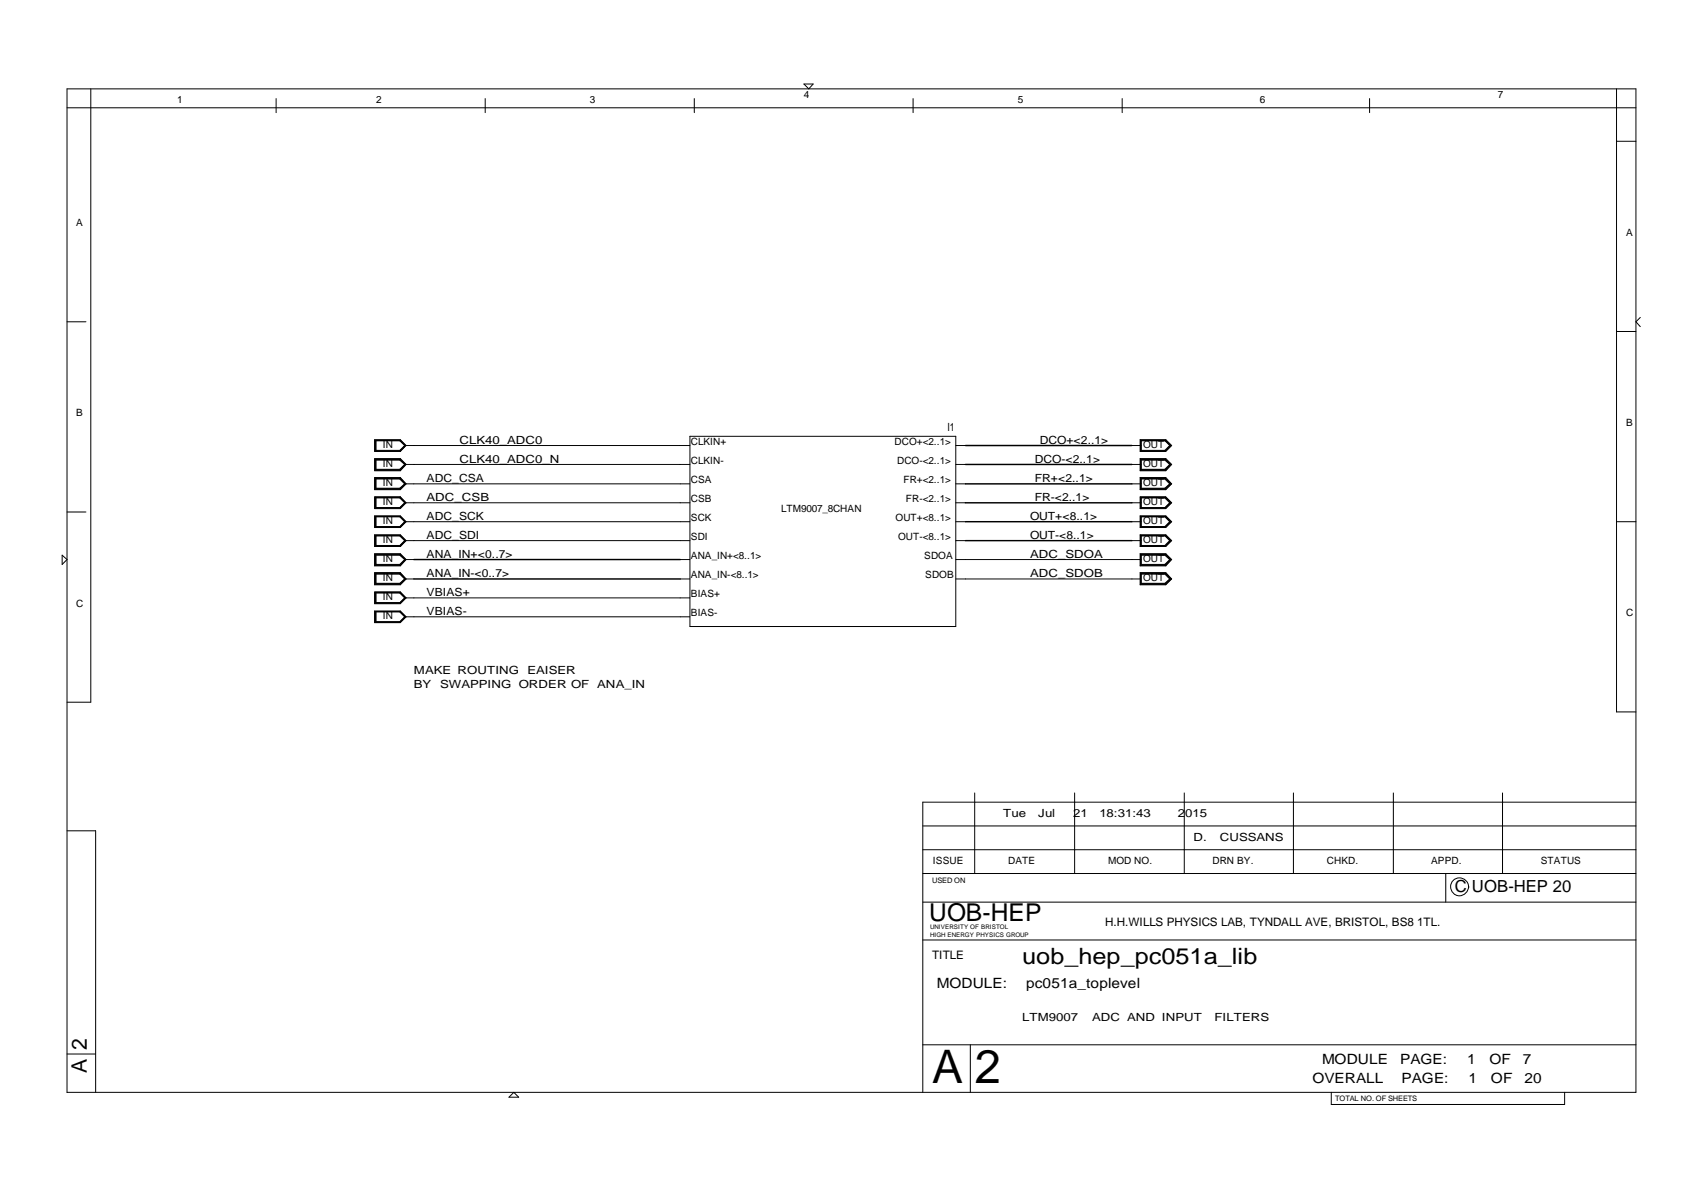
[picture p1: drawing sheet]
<svg xmlns="http://www.w3.org/2000/svg" width="297mm" height="210mm" viewBox="0 0 297 210" stroke-linecap="round" stroke-linejoin="round" font-family="sans-serif">
<path d="M168.5 77.7h29M72.2 97.6h46.5M168.5 94.3h29M168.5 91h29M168.5 87.7h29M168.5 84.4h29M168.5 81h29M72.2 101h46.5" fill="none" stroke="#000" stroke-width=".25"/>
<g fill="none" stroke="#000" stroke-width=".17">
<path d="M11.7 15.5h273.8v175.1h-273.8zM11.7 18.8h273.8M15.8 15.5v107h-4.1M48.2 17.2v2.5M84.7 17.2v2.5M121.2 17.2v2.5M140.3 14.7h1.6l-.7 .8zM159.4 17.2v2.5M195.8 17.2v2.5M239 17.2v2.5M282.1 15.5v108.7h3.4M282.1 24.7h3.4"/>
<path d="M11.7 56.1h3.3M282.1 57.8h3.4M286.3 55.4l-.8 .7 .8 .9M65.4 76.7h4.5l1 1-1 1.1h-4.5zM65.5 78.8v-2h4.4l.9 .9-.9 1.1M65.5 76.9h4.3l.9 .8-.9 1h-4.3zM65.6 76.9v1.7h4.2l.8-.9M69.8 76.9l.8 .8M70.6 77.7h49.8M120.4 76.1h46.4v33.2h-46.4zM166.8 77.7h1.7M197.5 77.7h1.6"/>
<path d="M199 76.7h4.5l1 1-1 1.1h-4.5zM199.1 78.8v-2h4.3l1 .9-1 1.1M199.1 76.9h4.3l.8 .8-.8 1h-4.3zM203.3 76.9l.8 .8-.8 .9h-4.2M10.8 96.9l.9 .7-.9 .9zM11.7 89.3h3.3M65.4 80h4.5l1 1-1 1.1h-4.5zM65.4 83.3h4.5l1 1.1-1 1h-4.5zM65.4 86.7h4.5l1 1-1 1h-4.5zM65.4 90h4.5l1 1-1 1h-4.5zM65.4 93.3h4.5l1 1-1 1h-4.5zM65.4 96.6h4.5l1 1-1 1.1h-4.5z"/>
<path d="M65.4 99.9h4.5l1 1.1-1 1h-4.5zM65.5 80.1h4.4l.9 .9-.9 1.1h-4.4zM65.5 83.4h4.4l.9 1-.9 1h-4.4zM65.5 86.7v2h4.4l.9-1-.9-1M65.5 90.1h4.4l.9 .9-.9 1h-4.4zM65.5 95.3v-1.9h4.4l.9 .9-.9 1M65.5 96.7h4.4l.9 .9-.9 1h-4.4zM65.5 80.2h4.3l.9 .8-.9 1h-4.3zM65.5 83.5h4.3l.9 .9-.9 .9h-4.3zM65.5 86.8h4.3l.9 .9-.9 .9h-4.3zM65.5 90.1v1.9M65.5 93.5h4.3l.9 .8-.9 1h-4.3z"/>
<path d="M65.5 96.8h4.3l.9 .8-.9 1h-4.3zM65.6 80.3h4.2l.8 .7-.8 .9h-4.2zM65.6 83.6h4.2l.8 .8-.8 .8h-4.2zM65.6 90.2h4.2l.8 .8-.8 .9h-4.2zM65.6 93.5v1.7h4.2l.8-.9M65.6 96.9h4.2l.8 .7-.8 .9h-4.2zM69.8 93.5l.8 .8M69.8 90.1l.9 .9-.9 1M70.6 97.6h1.6M70.6 94.3h49.8M70.6 91h49.8M70.6 87.7h49.8"/>
<path d="M70.6 84.4h49.8M70.6 81h49.8M70.6 87.7l-.8-.8h-4.2v1.7M70.6 87.7l-.8 .9M118.7 97.6h1.7M166.8 97.6h32.3M166.8 94.3h1.7M166.8 91h1.7M166.8 87.7h1.7M166.8 84.4h1.7M166.8 81h1.7M197.5 94.3h1.6"/>
<path d="M197.5 91h1.6M197.5 87.7h1.6M197.5 84.4h1.6M197.5 81h1.6M199 80h4.5l1 1-1 1.1h-4.5zM199 83.3h4.5l1 1.1-1 1h-4.5zM199 86.7h4.5l1 1-1 1h-4.5zM199 90h4.5l1 1-1 1h-4.5zM199 93.3h4.5l1 1-1 1h-4.5zM199 96.6h4.5l1 1-1 1.1h-4.5zM199 99.9h4.5l1 1.1-1 1h-4.5zM199.1 80.1h4.3l1 .9-1 1.1h-4.3z"/>
<path d="M199.1 83.4h4.3l1 1-1 1h-4.3zM199.1 86.7v2h4.3l1-1-1-1M199.1 95.3v-1.9h4.3l1 .9-1 1M199.1 96.7h4.3l1 .9-1 1h-4.3zM199.1 80.3h4.2l.8 .7-.8 .9h-4.2M199.1 80.2h4.3l.8 .8-.8 1h-4.3zM199.1 83.5h4.3l.8 .9-.8 .9h-4.3zM199.1 86.8h4.3l.8 .9-.8 .9h-4.3zM199.1 90.1v1.9M199.1 93.5h4.3l.8 .8-.8 1h-4.3zM199.1 96.8h4.3l.8 .8-.8 1h-4.3zM199.1 96.9h4.2l.8 .7-.8 .9h-4.2"/>
<path d="M199.1 90.2h4.2l.8 .8-.8 .9h-4.2M199.1 86.9h4.2l.8 .8-.8 .9M199.1 83.6h4.2l.8 .8-.8 .8h-4.2M203.3 93.5l.8 .8-.8 .9h-4.2M203.4 90.1h-4.3v1.9h4.3M203.4 90.1l1 .9-1 1M203.4 90.1l.8 .9-.8 1M282.1 91h3.4M65.4 103.3h4.5l1 1-1 1h-4.5zM65.4 106.6h4.5l1 1-1 1h-4.5zM65.5 100h4.4l.9 1-.9 1h-4.4zM65.5 103.3v2h4.4l.9-1-.9-1"/>
<path d="M65.5 106.7h4.4l.9 .9-.9 1h-4.4zM65.5 100.1h4.3l.9 .9-.9 .9h-4.3zM65.5 103.4h4.3l.9 .9-.9 .9h-4.3zM65.5 106.7v1.9M65.6 100.2h4.2l.8 .8-.8 .8h-4.2zM65.6 106.8h4.2l.8 .8-.8 .9h-4.2zM69.8 106.7l.9 .9-.9 1M70.6 107.6h49.8M70.6 104.3h49.8M70.6 101h1.6M70.6 104.3l-.8-.8h-4.2v1.7M70.6 104.3l-.8 .9"/>
<path d="M118.7 101h1.7M166.8 101h32.3M199.1 100h4.3l1 1-1 1h-4.3zM199.1 100.1h4.3l.8 .9-.8 .9h-4.3zM199.1 100.2h4.2l.8 .8-.8 .8h-4.2M170.1 138.4v14M187.5 138.4v14M206.7 138.4v14M225.7 138.4v14M243.2 138.4v14M262.2 138.4v14M285.5 140h-124.5v50.6"/>
<path d="M11.7 145h5v45.6M161 148.3h124.5M161 144.1h124.5M161 157.4h124.5M161 152.4h124.5M252.3 152.4v5M256.3 154.7a1.56 1.56 0 0 1-2.2 1.5 1.56 1.56 0 0 1-.4-2.6 1.56 1.56 0 0 1 2.5 .6l.2 .6M161 164h124.5M11.7 183.9h5M88.8 191.4l.9-.8 .8 .8zM161 182.3h124.5M169.3 182.3v8.3"/>
<path d="M232.3 190.6v2.1h40.8v-2.1"/>
</g>
<text font-size="8.2" x="170.1" y="189">2</text>
<text font-size="8.1" x="162.7" y="188.9">A</text>
<text font-size="4.3" x="162.1" y="160.7">UOB-HEP</text>
<text font-size="3.9" x="178.4" y="168.2">uob_hep_pc051a_lib</text>
<g font-size="3.7">
<text x="15.2" y="183.1" transform="rotate(-90 15.2 183.1)">2</text>
<text x="15.2" y="187.3" transform="rotate(-90 15.2 187.3)">A</text>
</g>
<text font-size="2.9" x="253.9" y="155.6">C UOB-HEP 20</text>
<g font-size="2.5">
<text x="163.5" y="172.3">MODULE:</text>
<text x="179.1" y="172.3">pc051a_toplevel</text>
<text x="230.7" y="185.6">MODULE</text>
<text x="244.4" y="185.6">PAGE:</text>
<text x="256" y="185.6">1</text>
<text x="259.9" y="185.6">OF</text>
<text x="265.8" y="185.6">7</text>
<text x="229" y="188.9">OVERALL</text>
<text x="244.6" y="188.9">PAGE:</text>
<text x="256.3" y="188.9">1</text>
<text x="260.2" y="188.9">OF</text>
<text x="266" y="188.9">20</text>
</g>
<g font-size="2">
<text x="80.2" y="77.4">CLK40_ADC0</text>
<text x="165.4" y="75.3">I1</text>
<text x="181.5" y="77.4">DCO+&lt;2..1&gt;</text>
<text x="80.2" y="80.7">CLK40_ADC0_N</text>
<text x="180.6" y="80.7">DCO-&lt;2..1&gt;</text>
<text x="74.4" y="84.1">ADC_CSA</text>
<text x="74.4" y="87.4">ADC_CSB</text>
<text x="180.6" y="84.1">FR+&lt;2..1&gt;</text>
<text x="180.6" y="87.4">FR-&lt;2..1&gt;</text>
<text x="74.4" y="94">ADC_SDI</text>
<text x="74.4" y="90.7">ADC_SCK</text>
<text x="179.8" y="90.7">OUT+&lt;8..1&gt;</text>
<text x="179.8" y="94">OUT-&lt;8..1&gt;</text>
<text x="74.4" y="97.3">ANA_IN+&lt;0..7&gt;</text>
<text x="74.4" y="100.7">ANA_IN-&lt;0..7&gt;</text>
<text x="179.8" y="97.3">ADC_SDOA</text>
<text x="179.8" y="100.7">ADC_SDOB</text>
<text x="74.4" y="104">VBIAS+</text>
<text x="74.4" y="107.3">VBIAS-</text>
<text x="72.2" y="117.6">MAKE ROUTING</text>
<text x="92" y="117.6">EAISER</text>
<text x="72.2" y="120.1">BY</text>
<text x="76.8" y="120.1">SWAPPING ORDER OF</text>
<text x="104.2" y="120.1">ANA_IN</text>
<text x="175.1" y="142.5">Tue</text>
<text x="181.2" y="142.5">Jul</text>
<text x="187.3" y="142.5">21</text>
<text x="191.9" y="142.5">18:31:43</text>
<text x="205.6" y="142.5">2015</text>
<text x="208.3" y="146.7">D.</text>
<text x="212.9" y="146.7">CUSSANS</text>
<text x="192.9" y="161.6">H.H.WILLS PHYSICS LAB, TYNDALL AVE, BRISTOL, BS8 1TL.</text>
<text x="162.7" y="167.3">TITLE</text>
<text x="178.4" y="178.2">LTM9007</text>
<text x="190.6" y="178.2">ADC AND INPUT</text>
<text x="211.9" y="178.2">FILTERS</text>
</g>
<g font-size="1.7">
<text x="30.9" y="18">1</text>
<text x="65.6" y="18">2</text>
<text x="103" y="18">3</text>
<text x="140.3" y="17.1">4</text>
<text x="177.6" y="18">5</text>
<text x="219.9" y="18">6</text>
<text x="261.4" y="17.1">7</text>
<text x="13.3" y="39.5">A</text>
<text x="283.8" y="41.2">A</text>
<text x="13.3" y="72.7">B</text>
<text x="120.6" y="77.7">CLKIN+</text>
<text x="156.1" y="77.7">DCO+&lt;2..1&gt;</text>
<text x="283.8" y="74.3">B</text>
<text x="66.8" y="78.2">IN</text>
<text x="66.8" y="81.5">IN</text>
<text x="120.6" y="81">CLKIN-</text>
<text x="156.6" y="81">DCO-&lt;2..1&gt;</text>
<text x="199.5" y="81.5">OUT</text>
<text x="199.5" y="78.2">OUT</text>
<text x="66.8" y="88.2">IN</text>
<text x="66.8" y="84.8">IN</text>
<text x="120.6" y="84.3">CSA</text>
<text x="120.6" y="87.6">CSB</text>
<text x="136.3" y="89.3">LTM9007_8CHAN</text>
<text x="157.7" y="84.3">FR+&lt;2..1&gt;</text>
<text x="158.1" y="87.6">FR-&lt;2..1&gt;</text>
<text x="199.5" y="84.8">OUT</text>
<text x="199.5" y="88.2">OUT</text>
<text x="66.8" y="91.5">IN</text>
<text x="66.8" y="94.8">IN</text>
<text x="120.6" y="90.9">SCK</text>
<text x="120.6" y="94.2">SDI</text>
<text x="156.3" y="90.9">OUT+&lt;8..1&gt;</text>
<text x="156.7" y="94.2">OUT-&lt;8..1&gt;</text>
<text x="199.5" y="91.5">OUT</text>
<text x="199.5" y="94.8">OUT</text>
<text x="66.8" y="101.4">IN</text>
<text x="66.8" y="98.1">IN</text>
<text x="120.6" y="97.5">ANA_IN+&lt;8..1&gt;</text>
<text x="120.6" y="100.9">ANA_IN-&lt;8..1&gt;</text>
<text x="161.3" y="97.5">SDOA</text>
<text x="161.5" y="100.9">SDOB</text>
<text x="199.5" y="98.1">OUT</text>
<text x="199.5" y="101.4">OUT</text>
<text x="13.3" y="105.8">C</text>
<text x="66.8" y="104.7">IN</text>
<text x="120.6" y="104.2">BIAS+</text>
<text x="120.6" y="107.5">BIAS-</text>
<text x="283.8" y="107.5">C</text>
<text x="66.8" y="108">IN</text>
<text x="162.8" y="150.7">ISSUE</text>
<text x="175.9" y="150.7">DATE</text>
<text x="193.4" y="150.7">MOD NO.</text>
<text x="211.6" y="150.7">DRN BY.</text>
<text x="231.6" y="150.7">CHKD.</text>
<text x="249.8" y="150.7">APPD.</text>
<text x="268.9" y="150.7">STATUS</text>
</g>
<g font-size="1.3">
<text x="162.7" y="154.1">USED ON</text>
<text x="233" y="192.1">TOTAL NO. OF SHEETS</text>
</g>
<g font-size="1.1">
<text x="162.3" y="162.1">UNIVERSITY OF BRISTOL</text>
<text x="162.3" y="163.5">HIGH ENERGY PHYSICS GROUP</text>
</g>
</svg>
